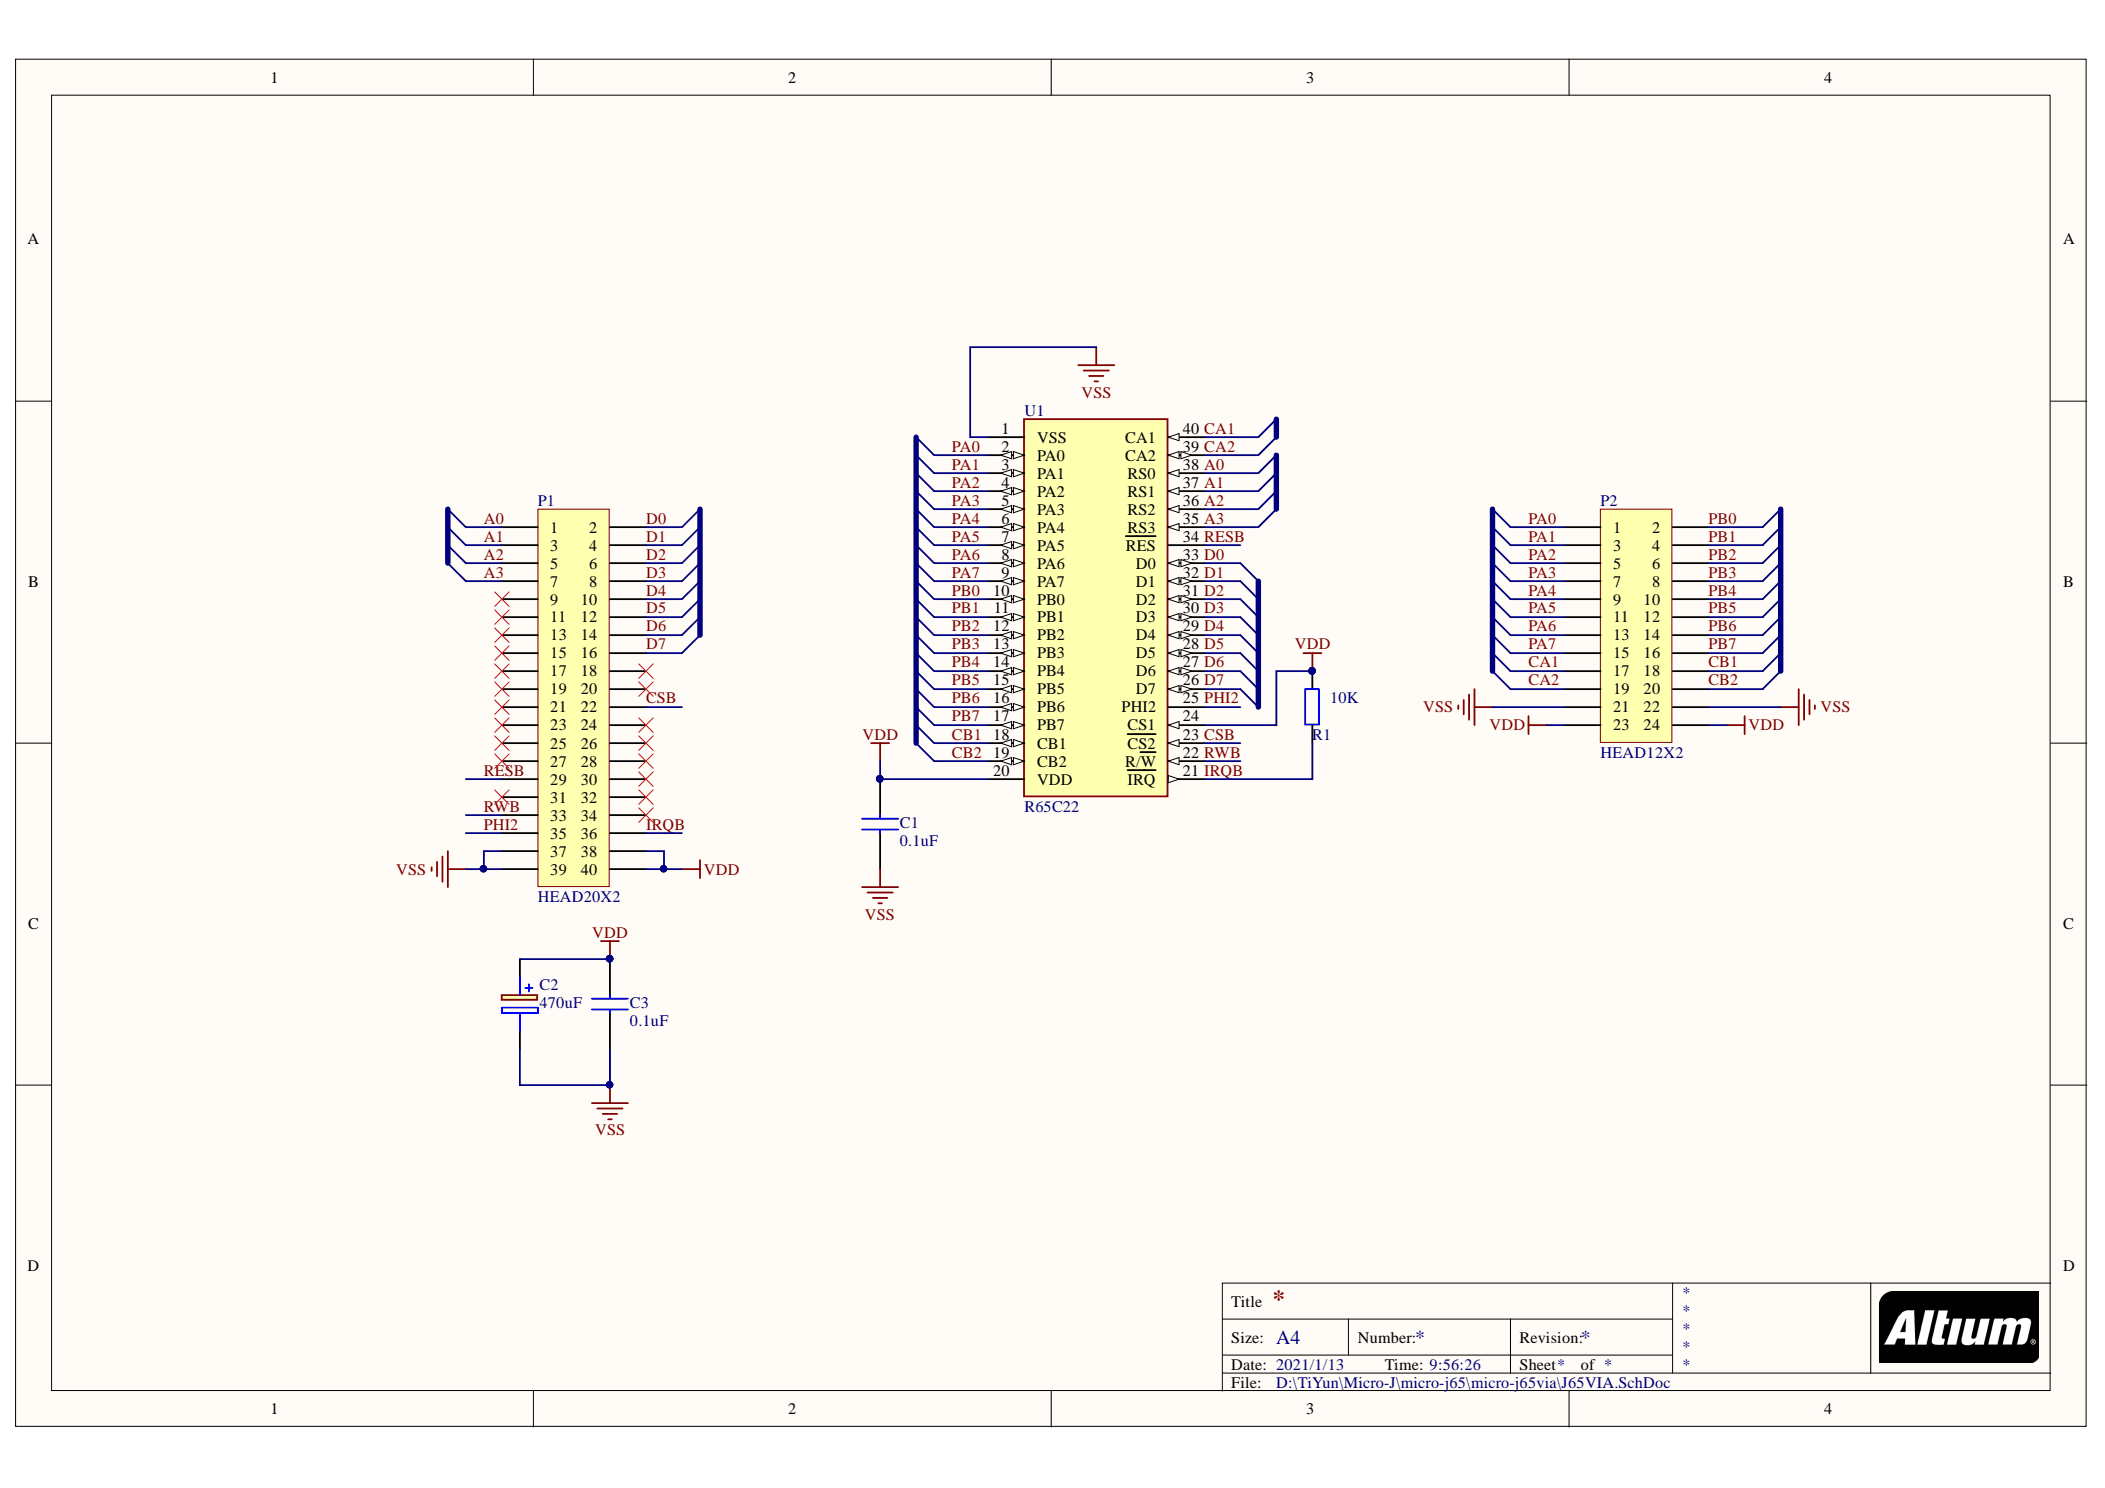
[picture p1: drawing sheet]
# Altium project J65VIA.PrjPcb
1 sheet, 7 parts. Net scope: global (net labels, ports and power ports of the same name join across sheets).
Board file: J65VIA.PcbDoc

## Sheet J65VIA.SchDoc
size A4

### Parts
C1  0.1uF  [CAP508]
C2  470uF  [CAP8X12]
C3  0.1uF  [CAP508]
P1  HEAD20X2  [HD20X2]
P2  HEAD12X2  [HD12X2]
R1  10K  [AXIAL-0.4]
U1  R65C22  [DIP40]

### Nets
VDD: C1.1 C2.1(+) C3.1 P1.38 P1.40 P2.23 P2.24 R1.1 U1.20(VDD) U1.24(CS1)
VSS: C1.2 C2.2(-) C3.2 P1.37 P1.39 P2.21 P2.22 U1.1(VSS)
A0: P1.1 U1.38(RS0)
A1: P1.3 U1.37(RS1)
A2: P1.5 U1.36(RS2)
A3: P1.7 U1.35(RS3)
CA1: P2.17 U1.40(CA1)
CA2: P2.19 U1.39(CA2)
CB1: P2.18 U1.18(CB1)
CB2: P2.20 U1.19(CB2)
CSB: P1.22 U1.23(~{CS2})
D0: P1.2 U1.33(D0)
D1: P1.4 U1.32(D1)
D2: P1.6 U1.31(D2)
D3: P1.8 U1.30(D3)
D4: P1.10 U1.29(D4)
D5: P1.12 U1.28(D5)
D6: P1.14 U1.27(D6)
D7: P1.16 U1.26(D7)
IRQB: P1.36 R1.2 U1.21(~{IRQ})
PA0: P2.1 U1.2(PA0)
PA1: P2.3 U1.3(PA1)
PA2: P2.5 U1.4(PA2)
PA3: P2.7 U1.5(PA3)
PA4: P2.9 U1.6(PA4)
PA5: P2.11 U1.7(PA5)
PA6: P2.13 U1.8(PA6)
PA7: P2.15 U1.9(PA7)
PB0: P2.2 U1.10(PB0)
PB1: P2.4 U1.11(PB1)
PB2: P2.6 U1.12(PB2)
PB3: P2.8 U1.13(PB3)
PB4: P2.10 U1.14(PB4)
PB5: P2.12 U1.15(PB5)
PB6: P2.14 U1.16(PB6)
PB7: P2.16 U1.17(PB7)
PHI2: P1.35 U1.25(PHI2)
RESB: P1.29 U1.34(~{RES})
RWB: P1.33 U1.22(R/~{W})

Not connected (* = marked no-connect by the designer): P1 9* 11* 13* 15* 17* 18* 19* 20* 21* 23* 24* 25* 26* 27* 28* 30* 31* 32* 34*
